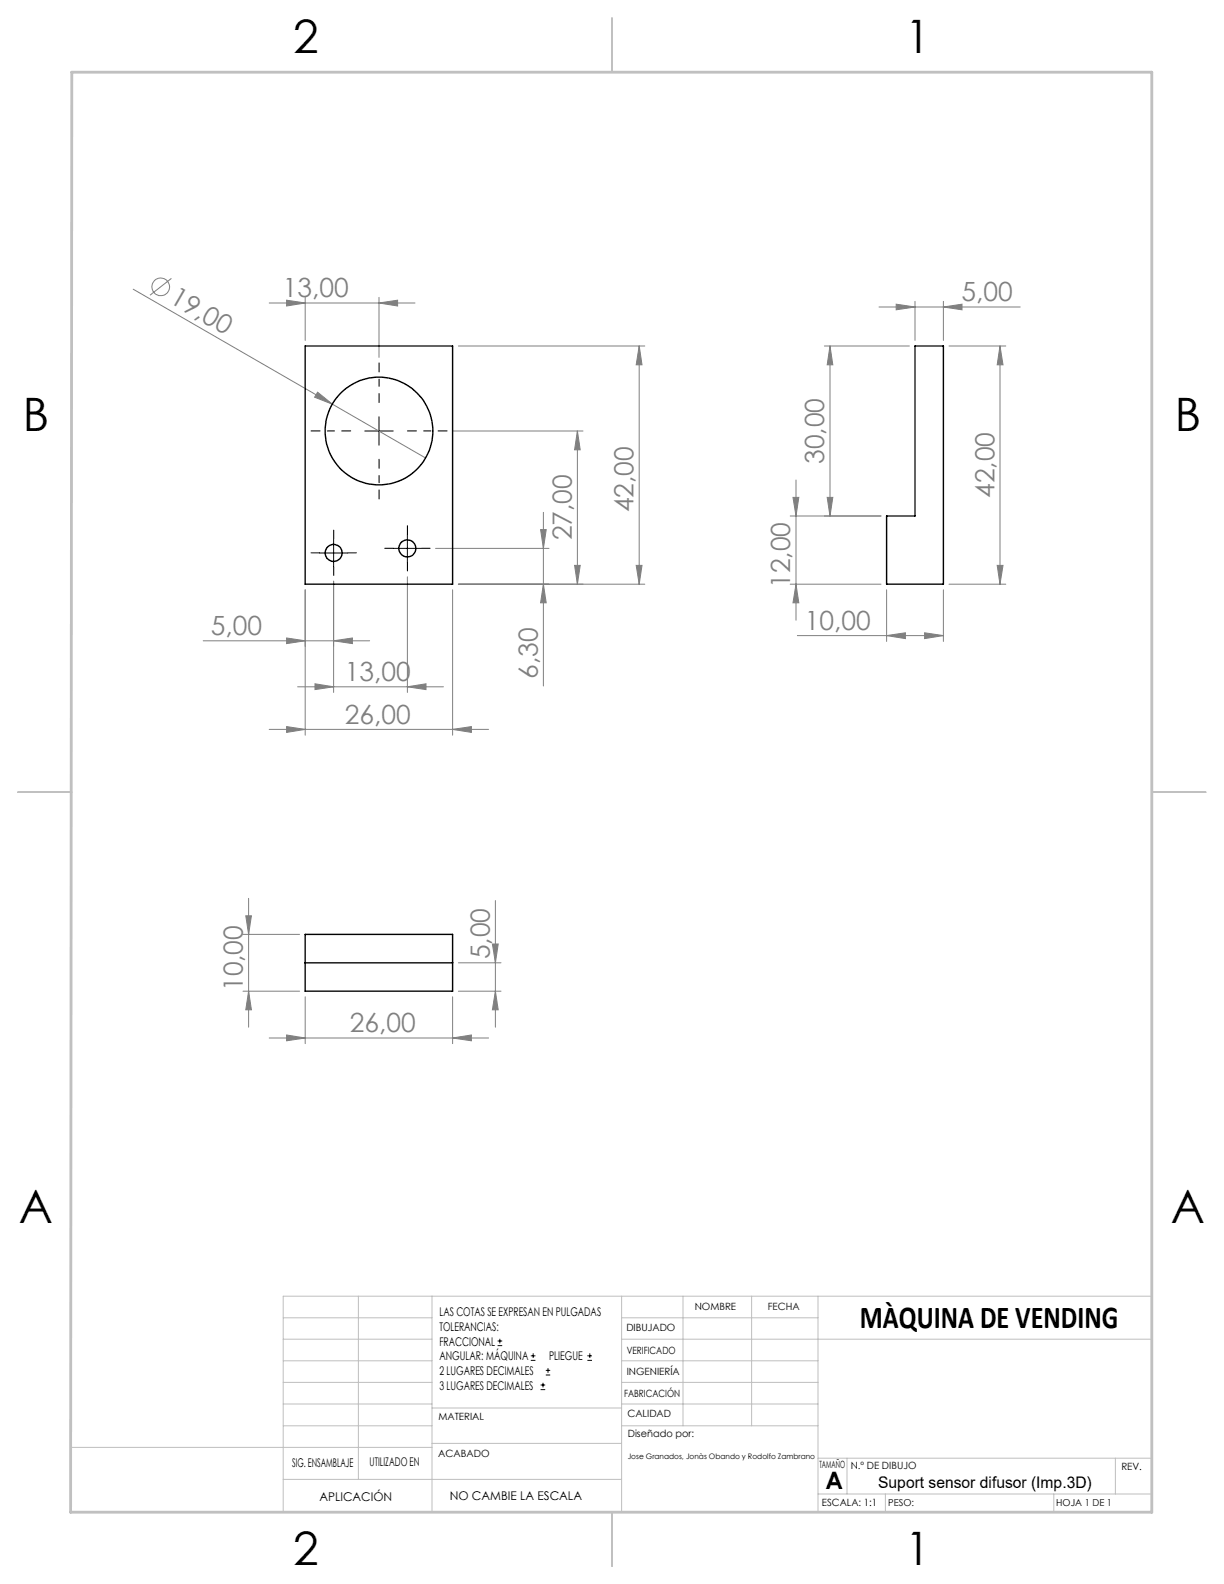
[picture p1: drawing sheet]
<svg xmlns="http://www.w3.org/2000/svg" width="216mm" height="279mm" viewBox="0 0 216 279" stroke-linecap="round" stroke-linejoin="round" font-family="sans-serif">
<g fill="none" stroke="#c0c0c0" stroke-width=".18">
<path d="M50 232.4h26.2M50 236.2h26.2M63.2 228.6v32.3M76.2 228.6v38.1M109.6 228.6v38.1M109.6 232.4h34.7M109.6 236.2h93.6M120.5 228.6v22.9M132.6 228.6v22.9M144.3 228.6v38.1M203.2 228.6h-153.2v38.1M12.5 255.3h63.7"/>
<path d="M50 243.8h26.2M50 251.5h26.2M50 240h26.2M50 247.7h26.2M76.2 254.6h33.4M76.2 248.4h33.4M109.6 243.8h34.7M109.6 251.5h34.7M109.6 240h34.7M109.6 247.7h34.7M144.3 257.2h58.9M149.4 257.2v6.3"/>
<path d="M196.7 257.2v6.3M50 260.9h59.6M144.3 263.5h58.9M156.2 263.5v3.2M185.9 263.5v3.2"/>
</g>
<path d="M108 3.2v9.5M3.1 139.7h9.6M203.2 139.7h9.5M108 266.7v9.6" fill="none" stroke="#c0c0c0" stroke-width=".25"/>
<path d="M12.7 12.7h190.5v254h-190.7z" fill="none" stroke="#c0c0c0" stroke-width=".5"/>
<g fill="none" stroke="#808080" stroke-width=".18">
<path d="M23.5 51l51.6 29.8M30.2 49.1l-3.7 3M47.5 53.4h25.7M50.6 53l3.2 .4-3.2 .6zM53.8 52.5v7.5M66.9 53.4l3.2-.4v1zM66.9 52.5v10.5M155 54.2h25M158.1 53.7l3.3 .5-3.3 .4zM161.4 53.2v6.8M166.4 54.2l3.3-.5v.9zM166.4 53.2v6.8"/>
<path d="M56 69.2l2.6 2.1-3.1-1.2zM79.8 76h23M80.9 61h32.8M101.8 76v27M101.8 76l.5 3.3h-.9zM112.7 61v42M112.7 61l.5 3.3h-1zM145.4 61h15M146.4 61v30M146.4 61l.5 3.3h-1zM167.4 61h10M176.4 61l.5 3.3h-1z"/>
<path d="M176.4 61v42M76.8 96.7h20M95.4 93.4h.9l-.5 3.3zM95.8 90.4v30.6M101.4 99.7h.9l-.5 3.3zM112.2 99.7h1l-.5 3.3zM139.4 91h16M139.9 87.7h1l-.5 3.3zM140.4 84.7v24.7M145.9 87.7h1l-.5 3.3zM175.9 99.7h1l-.5 3.3zM35.8 113h29.4"/>
<path d="M50.6 112.5l3.2 .5-3.2 .5zM53.8 104v25.7M58.8 113l3.4-.5v1zM58.8 102.5v19.6M71.9 101.7v20.4M79.8 104v25.7M80.9 103h32.8M95.8 103l.5 3.3h-.9zM139.4 103h16M140.4 103l.5 3.3h-1zM140.7 112.1h25.7M156.4 112.1l3.3-.5v1z"/>
<path d="M156.4 104v9.1M163.1 111.6l3.3 .5-3.3 .5zM166.4 104v9.1M167.4 103h10M47.5 128.7h38.7M50.6 128.2l3.2 .5-3.2 .5zM52.5 121.1h25.7M55.6 120.6l3.2 .5-3.2 .5zM71.9 121.1l3.2-.5v1zM79.8 128.7l3.3-.5v1zM43.9 158.5v22.7M87.4 158.9v22.3"/>
<path d="M42.9 164.8h9.9M42.9 174.8h9.9M43.4 161.5h.9l-.4 3.3zM43.9 174.8l.4 3.3h-.9zM53.8 175.8v8.3M79.8 175.8v8.3M80.9 174.8h7.5M80.9 169.8h7.5M86.9 166.5h1l-.5 3.3zM87.4 174.8l.5 3.3h-1zM47.5 183.1h38.7M50.6 182.6l3.2 .5-3.2 .5z"/>
<path d="M79.8 183.1l3.3-.5v1z"/>
<circle cx="28.4" cy="50.6" r="1.55"/>
</g>
<path d="M61.9 76h-7M66.9 71v-7M71.9 76h7M66.9 81v7" fill="none" stroke="#000" stroke-width=".18" stroke-dasharray="15.2 1.3 1.3 1.3" stroke-dashoffset="13.6"/>
<path d="M56.4 97.5h-1.5M58.9 95v-1.5M61.4 97.5h1.5M69.4 96.7h-1.5M71.9 94.2v-1.5M71.9 99.2v1.5M74.4 96.7h1.5M58.9 100v1.5" fill="none" stroke="#000" stroke-width=".18" stroke-dasharray="15.2 1.3 1.3 1.3"/>
<path d="M64.3 76h5.1M66.9 73.5v5M56.3 97.5h5M58.8 95v5M69.4 96.7h4.9M71.9 94.2v5" fill="none" stroke="#000" stroke-width=".18"/>
<g fill="#808080">
<path d="M56 69.2l2.6 2.1-3.1-1.2z"/>
<path d="M163.1 111.6l3.3 .5-3.3 .5zM156.4 112.1l3.3-.5v1zM79.8 183.1l3.3-.5v1zM50.6 182.6l3.2 .5-3.2 .5z"/>
<path d="M55.6 120.6l3.2 .5-3.2 .5zM71.9 121.1l3.2-.5v1z"/>
<path d="M50.6 128.2l3.2 .5-3.2 .5zM79.8 128.7l3.3-.5v1z"/>
<path d="M66.9 53.4l3.2-.4v1zM50.6 53l3.2 .4-3.2 .6zM58.8 113l3.4-.5v1zM50.6 112.5l3.2 .5-3.2 .5z"/>
<path d="M166.4 54.2l3.3-.5v.9zM158.1 53.7l3.3 .5-3.3 .4z"/>
<path d="M112.2 99.7h1l-.5 3.3zM112.7 61l.5 3.3h-1zM145.9 87.7h1l-.5 3.3zM146.4 61l.5 3.3h-1z"/>
<path d="M101.8 76l.5 3.3h-.9zM101.4 99.7h.9l-.5 3.3zM95.4 93.4h.9l-.5 3.3zM95.8 103l.5 3.3h-.9zM139.9 87.7h1l-.5 3.3zM140.4 103l.5 3.3h-1zM176.4 61l.5 3.3h-1zM175.9 99.7h1l-.5 3.3zM43.4 161.5h.9l-.4 3.3zM43.9 174.8l.4 3.3h-.9zM86.9 166.5h1l-.5 3.3zM87.4 174.8l.5 3.3h-1z"/>
</g>
<g fill="none" stroke="#000" stroke-width=".25">
<path d="M53.8 61h26v42h-26zM161.4 61h5v42h-10v-12h5zM53.8 164.8h26v10h-26zM53.8 169.8h26"/>
<circle cx="66.8" cy="76" r="9.5"/>
<circle cx="58.9" cy="97.5" r="1.5"/>
<circle cx="71.9" cy="96.7" r="1.51"/>
</g>
<g fill="none" stroke="#000" stroke-width=".18">
<path d="M87.8 237.3h.8M87.8 236.5h.8M88.2 236.1v.9M93.6 240h.8M93.6 239.1h.8M94.1 238.7v.8M103.6 240h.8M103.6 239.1h.8M104 238.7v.8M95.4 245.1h.8M95.4 244.3h.8M95.8 243.9v.8"/>
<path d="M96.3 242.5h.7M96.3 241.7h.7M96.7 241.3v.8"/>
</g>
<g font-size="8.1">
<text x="51.7" y="9.3">2</text>
<text x="159.7" y="9.3">1</text>
<text x="4" y="76">B</text>
<text x="207.2" y="76">B</text>
<text x="3.3" y="215.7">A</text>
<text x="206.5" y="215.7">A</text>
<text x="51.7" y="276">2</text>
<text x="159.7" y="276">1</text>
</g>
<text font-size="5.6" x="151.7" y="234.3">MÀQUINA DE VENDING</text>
<g font-size="4.7" fill="#808080">
<text x="29.7" y="53.3" transform="rotate(30 29.7 53.3)">19,00</text>
<text x="49.9" y="52.4">13,00</text>
<text x="169.6" y="53.1">5,00</text>
<text x="145.4" y="81.8" transform="rotate(-90 145.4 81.8)">30,00</text>
<text x="175.4" y="87.8" transform="rotate(-90 175.4 87.8)">42,00</text>
<text x="100.9" y="95.3" transform="rotate(-90 100.9 95.3)">27,00</text>
<text x="111.7" y="90.3" transform="rotate(-90 111.7 90.3)">42,00</text>
<text x="139.4" y="103.7" transform="rotate(-90 139.4 103.7)">12,00</text>
<text x="37.2" y="112">5,00</text>
<text x="142" y="111.1">10,00</text>
<text x="94.9" y="119.7" transform="rotate(-90 94.9 119.7)">6,30</text>
<text x="60.8" y="120.1">13,00</text>
<text x="60.8" y="127.6">26,00</text>
<text x="86.4" y="169.2" transform="rotate(-90 86.4 169.2)">5,00</text>
<text x="42.9" y="174.8" transform="rotate(-90 42.9 174.8)">10,00</text>
<text x="61.7" y="182.1">26,00</text>
</g>
<text font-size="4.2" x="145.6" y="262.7">A</text>
<text font-size="2.8" x="154.9" y="262.4">Suport sensor difusor (Imp.3D)</text>
<g font-size="2.1">
<text x="77.5" y="232.2">LAS COTAS SE EXPRESAN EN PULGADAS</text>
<text x="77.5" y="234.7">TOLERANCIAS:</text>
<text x="77.5" y="237.3">FRACCIONAL</text>
<text x="77.5" y="239.9">ANGULAR: MÁQUINA</text>
<text x="96.9" y="239.9">PLIEGUE</text>
<text x="77.5" y="242.5">2 LUGARES DECIMALES</text>
<text x="77.5" y="245.1">3 LUGARES DECIMALES</text>
<text x="51.5" y="258.7">SIG. ENSAMBLAJE</text>
<text x="65.2" y="258.6">UTILIZADO EN</text>
<text x="56.3" y="264.8">APLICACIÓN</text>
<text x="79.3" y="264.6">NO CAMBIE LA ESCALA</text>
</g>
<g font-size="1.8">
<text x="122.5" y="231.1">NOMBRE</text>
<text x="135.4" y="231.1">FECHA</text>
<text x="110.5" y="234.8">DIBUJADO</text>
<text x="110.5" y="238.9">VERIFICADO</text>
<text x="110.6" y="242.5">INGENIERÍA</text>
<text x="77.3" y="250.5">MATERIAL</text>
<text x="110.1" y="246.4">FABRICACIÓN</text>
<text x="110.7" y="250">CALIDAD</text>
<text x="77.3" y="257">ACABADO</text>
<text x="110.7" y="253.5">Diseñado por:</text>
<text x="144.5" y="258.9">TAMAÑO</text>
<text x="150.1" y="259.1">N.º DE DIBUJO</text>
<text x="197.8" y="259.2">REV.</text>
<text x="145" y="265.7">ESCALA: 1:1</text>
</g>
<g font-size="1.7">
<text x="156.7" y="265.7">PESO:</text>
<text x="186.3" y="265.7">HOJA 1 DE 1</text>
</g>
<text font-size="1.3" x="110.7" y="257.4">Jose Granados, Jonàs Obando y Rodolfo Zambrano</text>
</svg>
